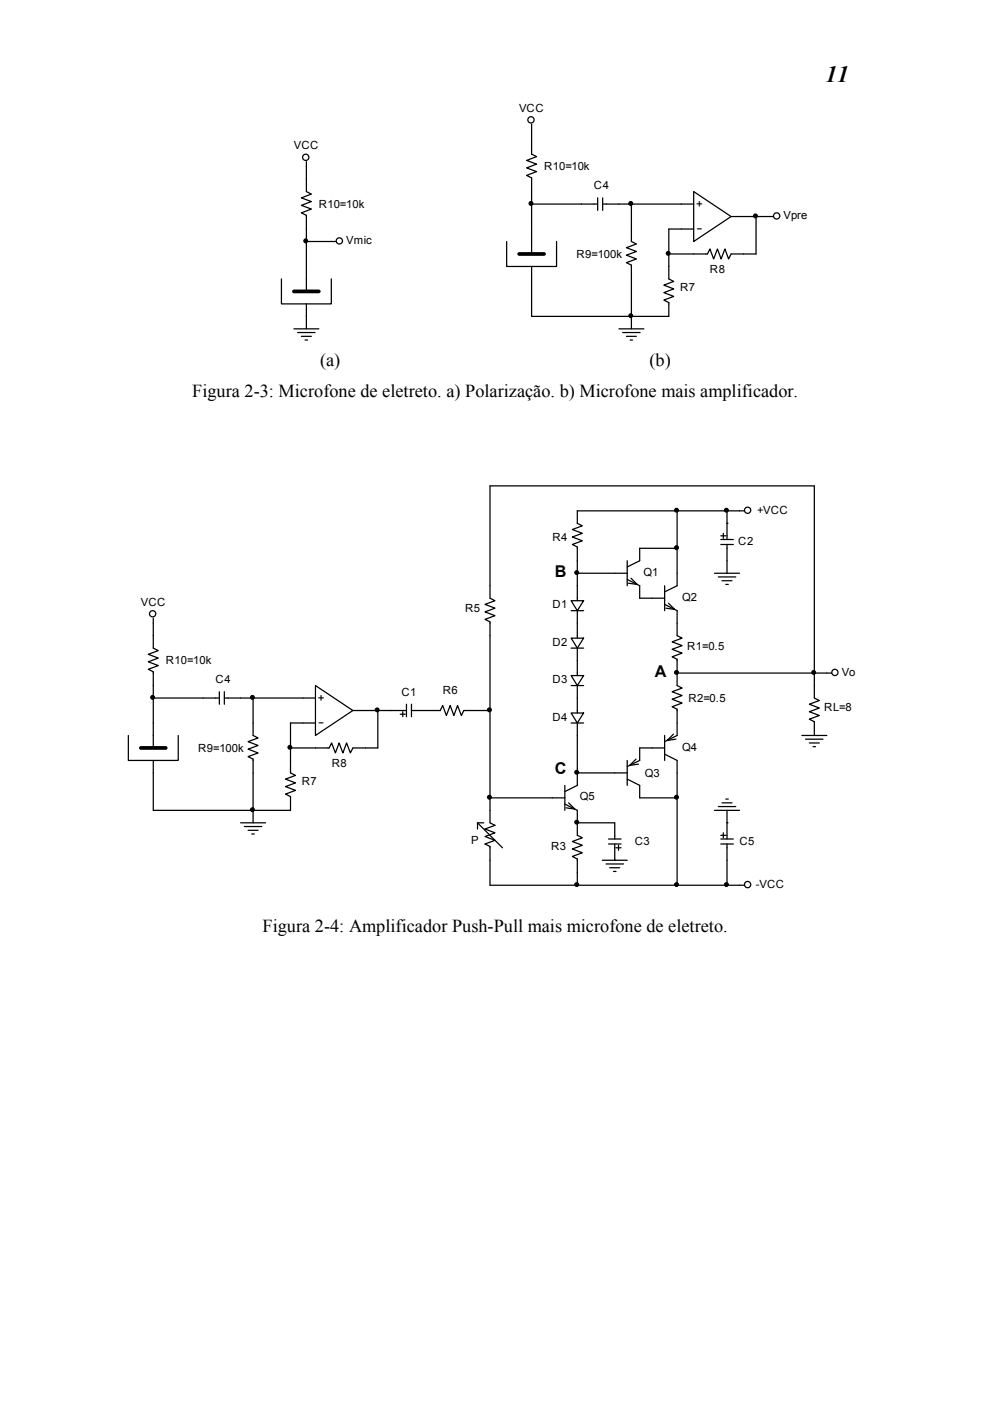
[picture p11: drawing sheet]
<svg xmlns="http://www.w3.org/2000/svg" width="210mm" height="297mm" viewBox="0 0 210 297" stroke-linecap="round" stroke-linejoin="round" font-family="sans-serif">
<path d="M110.1 53.8h5.3M62.3 61.8h5.3M29.9 158.6h5.3" fill="none" stroke="#000" stroke-width=".79"/>
<g fill="none" stroke="#000" stroke-width=".26">
<path d="M65 34.3v6.3l1 .5-2.1 .9 2.1 .7-2.1 .8 2.1 .8-2.1 .8 1.1 .6v5.5M112.8 26.3v6.4l1 .5-2.1 .8 2.1 .8-2.1 .8 2.1 .8-2.1 .8 1.1 .5v5.6M59.7 59.1v5.3h10.6v-5.3M65 51.2v10.6M65 51.2h6.3M107.5 51.2v5.3h10.5v-5.3M112.8 43.3v10.5M112.8 43.3h14M112.8 56.5v10.6h21.1M126.8 42v2.6M127.8 42v2.6M127.8 43.3h6.1"/>
<path d="M133.9 43.3v7.9l1.1 .5-2.1 .8 2.1 .8-2.1 .8 2.1 .8-2.1 .8 1 .5v10.9M133.9 43.3h13.2M141.9 53.8v5.3l1 .6-2.1 .8 2.1 .8-2.1 .7 2.1 .8-2.1 .8 1.1 .6v2.9h-8M147.1 40.6l8 5.3-8 5.3zM147.1 48.6h-5.2v5.2M155.1 45.9h5.3M160.4 45.9v7.9h-5.3l-.6 1.1-.7-2.1-.8 2.1-.8-2.1-.8 2.1-.8-2.1-.5 1h-8.2M160.4 45.9h3.7M62.3 69.7h5.3M63.1 70.5h3.7M63.9 71.3h2.1M64.7 72.1h.5"/>
<path d="M65 64.4v5.3M131.3 69.7h5.3M132.1 70.5h3.7M132.9 71.3h2.1M133.6 72.1h.6M133.9 67.1v2.6M133 118.9v5.3M143.6 108.3h-21.2v2.7l1.1 .5-2.1 .8 2.1 .8-2.1 .8 2.1 .8-2.1 .7 1 .6v5.5M143.6 116.2h-7.9v2.7l-2.7 1.3M143.6 116.2v8l-2.6 1.3M143.6 108.3v7.9M143.6 108.3h10.6"/>
<path d="M152.9 114.4h2.6M152.9 115.4h2.6M152.9 113.6h1M153.4 113.1v1M154.2 108.3h3.7M154.2 115.4v6.1M154.2 108.3v2.7M154.2 111v3.4M154.2 111h.1M32.5 131.1v6.3l1.1 .5-2.1 .8 2.1 .8-2.1 .8 2.1 .8-2.1 .8 1 .5v5.6M121.1 127.4h2.7l-1.4 2.1zM121.1 129.5h2.7"/>
<path d="M121.1 135.3h2.7l-1.4 2.1zM121.1 137.4h2.7M122.4 121.5v5.9M122.4 129.5v5.8M122.4 137.4v5.8M122.4 121.5h10.6M133 122.9l2.7 1.3v2.6h5.3M133.8 122.6l1.3 1.3-1.8-.2M141 128.1l2.6 1.4v5.3l1.1 .5-2.1 .8 2.1 .8-2.1 .8 2.1 .8-2.1 .8 1 .5v5.6l1.1 .5-2.1 .8 2.1 .8-2.1 .8 2.1 .8-2.1 .7 1 .6v5.5l-2.6 1.3M141 124.2v5.3M141.8 127.9l1.3 1.3-1.9-.3M151.6 121.5h5.2"/>
<path d="M152.4 122.3h3.7M153.1 123.1h2.2M153.9 123.9h.6M27.2 155.9v5.3h10.6v-5.3M32.5 148v10.6M32.5 148h14M46.5 146.7v2.6M47.6 146.7v2.6M47.6 148h6.1M53.7 148v7.9l1 .6-2.1 .7 2.1 .9-2.1 .7 2.1 .8-2.1 .8 1.1 .6v10.8M53.7 148h13.2M61.6 158.6v5.3l1.1 .5-2.1 .8 2.1 .8-2.1 .8 2.1 .8-2.1 .8 1 .5v2.9h-7.9"/>
<path d="M66.9 145.4l7.9 5.2-7.9 5.3zM66.9 153.3h-5.3v5.3M74.8 150.6h5.3M80.1 150.6v8h-5.3l-.5 1-.8-2.1-.8 2.1-.8-2.1-.8 2.1-.8-2.1-.5 1.1h-8.2M80.1 150.6h2.7M82.8 150.6h3.4M82.8 150.6h.1M84.9 151.4h1.1M85.4 150.9v1.1M86.2 149.3v2.7M87.3 150.6h6.1l.5-1 .8 2.1 .8-2.1 .8 2.1 .7-2.1 .9 2.1 .5-1.1h5.5M87.3 149.3v2.7"/>
<path d="M103.9 150.6v18.6M121.1 143.2h2.7l-1.4 2.2zM121.1 145.4h2.7M121.1 151.2h2.7l-1.4 2.1zM121.1 153.3h2.7M122.4 145.4v5.8M122.4 153.3v10.6M141 159.9l2.6 1.3v8M141 158.6h-5.3v2.6l-2.7 1.3M141 155.9v5.3M142.8 155.7l-1.3 1.3 1.9-.3M143.6 142.7h29.1"/>
<path d="M170.1 155.9h5.3M170.9 156.7h3.7M171.7 157.5h2.1M172.4 158.3h.6M172.7 142.7v-39.7h-68.8v23.8l1.1 .6-2.1 .7 2.1 .8-2.1 .8 2.1 .8-2.1 .8 1 .5v18.8M172.7 142.7v5.3l1.1 .5-2.1 .8 2.1 .8-2.1 .8 2.1 .8-2.1 .8 1 .5v2.9M176.4 142.7h-3.7M32.5 161.2v10.6h21.2M51 174.5h5.3M51.8 175.2h3.7M52.6 176h2.1M53.4 176.8h.5"/>
<path d="M53.7 171.8v2.7M101.3 174.5l5.3 5.2M102.6 174.5h-1.3v1.3M103.9 169.2h15.9M103.9 169.2v5.3l1.1 .5-2.1 .8 2.1 .8-2.1 .8 2.1 .8-2.1 .7 1 .6v8.2h18.5M119.8 166.5v5.3M119.8 170.5l2.6 1.3v5.3l1.1 .5-2.1 .8 2.1 .8-2.1 .8 2.1 .8-2.1 .8 1 .5v5.6M120.6 170.2l1.3 1.3-1.8-.2M122.4 163.9v2.6l-2.6 1.3M122.4 163.9h10.6M122.4 174.5h8v3.4M129.1 178.9h2.6"/>
<path d="M129.1 177.9h2.6M130.4 178.9v3.5M130.7 179.7h1M131.2 179.2v1.1M133 165.2l2.7 1.3v2.7h7.9M133 161.2v5.3M134.9 161l-1.3 1.3 1.8-.3M143.6 169.2v18.5M151.6 171.8h5.2M152.4 171h3.7M152.9 177.9h2.6M152.9 178.9h2.6"/>
<path d="M152.9 177.1h1M153.1 170.2h2.2M153.4 176.6v1M153.9 169.4h.6M154.2 178.9v8.8M154.2 171.8v2.7M154.2 174.5v3.4M154.2 174.5h.1M122.4 187.7h21.2M127.7 182.4h5.3M128.5 183.2h3.7M129.3 184h2.1"/>
<path d="M130.1 184.8h.6M130.4 182.4h.1M143.6 187.7h10.6M154.2 187.7h3.7"/>
<circle cx="64.8" cy="33.3" r=".67"/>
<circle cx="112.6" cy="25.4" r=".67"/>
<circle cx="72" cy="51.1" r=".66"/>
<circle cx="164.7" cy="45.8" r=".66"/>
<circle cx="158.6" cy="108.2" r=".66"/>
<circle cx="32.4" cy="130.1" r=".66"/>
<circle cx="177.1" cy="142.6" r=".66"/>
<circle cx="158.6" cy="187.5" r=".67"/>
</g>
<g fill="#000" stroke="#000" stroke-width=".26">
<circle cx="64.8" cy="51.1" r=".4"/>
<circle cx="112.6" cy="43.1" r=".4"/>
<circle cx="133.8" cy="43.1" r=".4"/>
<circle cx="141.7" cy="53.7" r=".39"/>
<circle cx="160.2" cy="45.8" r=".4"/>
<circle cx="133.8" cy="66.9" r=".39"/>
<circle cx="143.5" cy="108.2" r=".4"/>
<circle cx="143.5" cy="116.1" r=".4"/>
<circle cx="154.1" cy="108.2" r=".4"/>
<circle cx="122.3" cy="121.4" r=".4"/>
<circle cx="32.4" cy="147.9" r=".39"/>
<circle cx="53.5" cy="147.9" r=".39"/>
<circle cx="61.5" cy="158.4" r=".39"/>
<circle cx="80" cy="150.5" r=".39"/>
<circle cx="103.8" cy="150.5" r=".4"/>
<circle cx="143.5" cy="142.6" r=".4"/>
<circle cx="172.6" cy="142.6" r=".39"/>
<circle cx="53.5" cy="171.7" r=".39"/>
<circle cx="103.8" cy="169" r=".4"/>
<circle cx="122.3" cy="174.3" r=".4"/>
<circle cx="122.3" cy="163.7" r=".4"/>
<circle cx="143.5" cy="169" r=".4"/>
<circle cx="122.3" cy="187.5" r=".4"/>
<circle cx="143.5" cy="187.5" r=".4"/>
<circle cx="154.1" cy="187.5" r=".4"/>
</g>
<text font-size="4.9" x="175.1" y="17.4">11</text>
<g font-size="3.9">
<text x="67.9" y="77.6">(a)</text>
<text x="137.8" y="77.6">(b)</text>
<text x="40.8" y="84.2">Figura 2-3: Microfone de eletreto. a) Polarização. b) Microfone mais amplificador.</text>
<text x="55.7" y="197.7">Figura 2-4: Amplificador Push-Pull mais microfone de eletreto.</text>
</g>
<g font-size="3.4">
<text x="117.7" y="122.4">B</text>
<text x="138.9" y="143.5">A</text>
<text x="117.7" y="164.2">C</text>
</g>
<g font-size="2.4">
<text x="110.1" y="23.7">VCC</text>
<text x="62.3" y="31.6">VCC</text>
<text x="115.4" y="36.1">R10=10k</text>
<text x="126" y="40.1">C4</text>
<text x="67.6" y="44.1">R10=10k</text>
<text x="147.7" y="43.9">+</text>
<text x="166.2" y="46.5">Vpre</text>
<text x="73.4" y="51.8">Vmic</text>
<text x="147.7" y="49.2">-</text>
<text x="122.3" y="54.7">R9=100k</text>
<text x="150.6" y="57.8">R8</text>
<text x="144.2" y="61.8">R7</text>
<text x="160.6" y="108.9">+VCC</text>
<text x="117.2" y="114.7">R4</text>
<text x="156.6" y="115.5">C2</text>
<text x="136.5" y="122.1">Q1</text>
<text x="29.9" y="128.4">VCC</text>
<text x="98.7" y="129.8">R5</text>
<text x="117.2" y="129">D1</text>
<text x="144.7" y="127.4">Q2</text>
<text x="117.2" y="136.9">D2</text>
<text x="145.8" y="137.7">R1=0.5</text>
<text x="35.2" y="140.9">R10=10k</text>
<text x="178.5" y="143.3">Vo</text>
<text x="45.7" y="144.8">C4</text>
<text x="67.4" y="148.7">+</text>
<text x="85.2" y="147.5">C1</text>
<text x="93.9" y="147.2">R6</text>
<text x="117.2" y="144.8">D3</text>
<text x="146" y="148.8">R2=0.5</text>
<text x="67.4" y="154">-</text>
<text x="117.2" y="152.8">D4</text>
<text x="174.8" y="150.7">RL=8</text>
<text x="42" y="159.4">R9=100k</text>
<text x="144.7" y="159.1">Q4</text>
<text x="64" y="166.5">R7</text>
<text x="70.4" y="162.6">R8</text>
<text x="136.8" y="164.7">Q3</text>
<text x="123" y="169.7">Q5</text>
<text x="100" y="179">P</text>
<text x="134.6" y="179.2">C3</text>
<text x="156.9" y="179.2">C5</text>
<text x="116.9" y="180.3">R3</text>
<text x="160.3" y="188.2">-VCC</text>
</g>
</svg>
